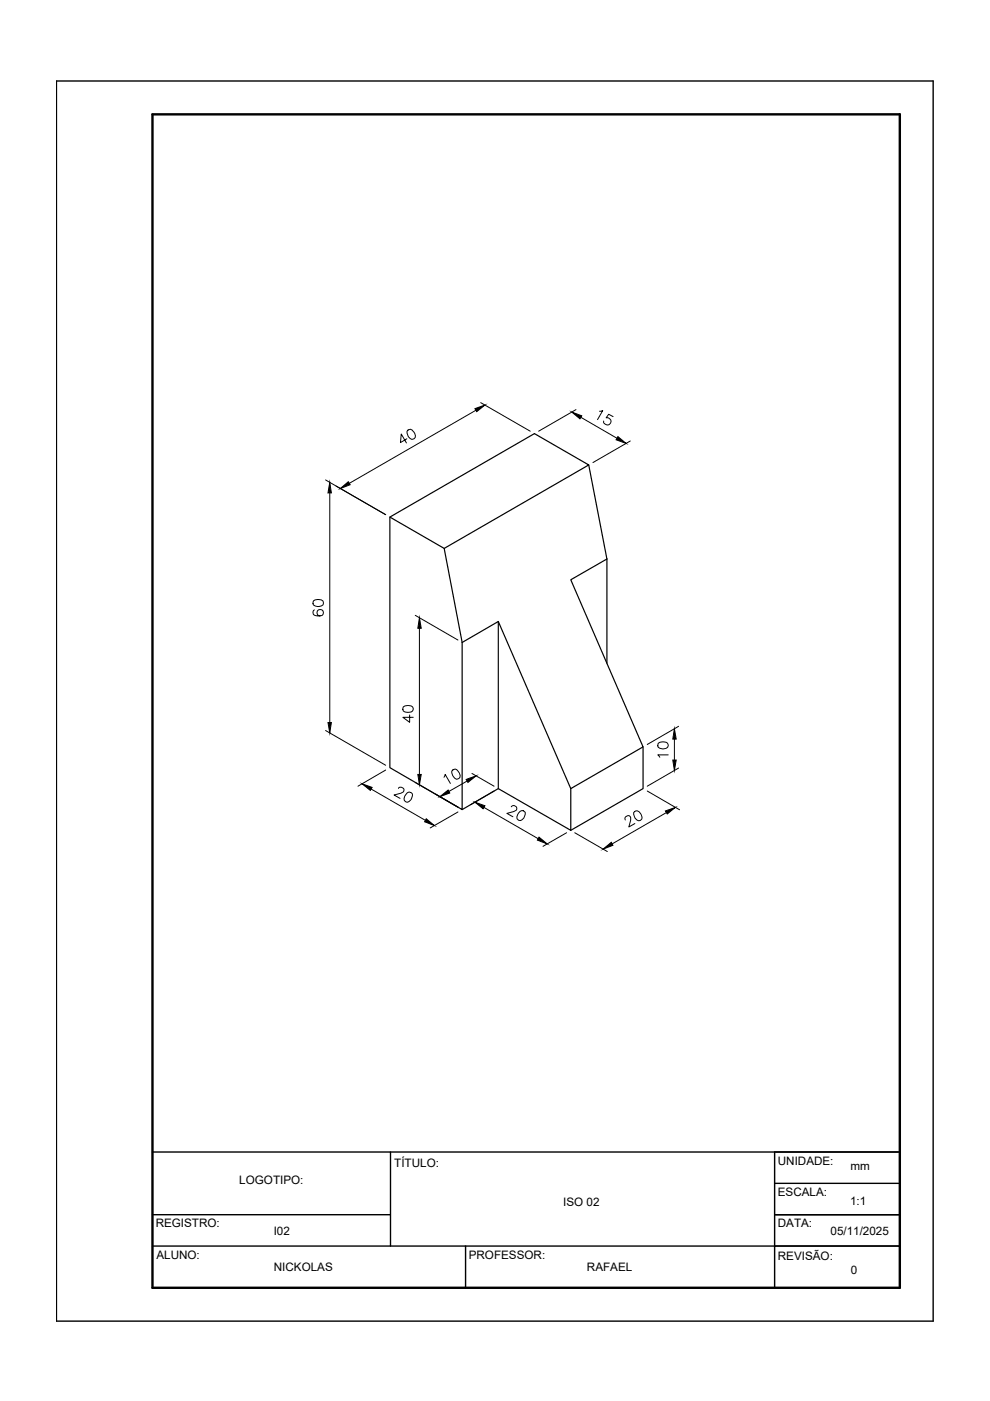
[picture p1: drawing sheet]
<svg xmlns="http://www.w3.org/2000/svg" width="210mm" height="297mm" viewBox="0 0 210 297" stroke-linecap="round" stroke-linejoin="round" font-family="sans-serif">
<!-- layer: CONTORNO 1 -->
<path d="M124.8 98.6l3.9 19.9M82.7 109.6l11.5 6.7 3.8 19.9M94.2 116.3l30.6-17.7-11.5-6.7-30.6 17.7v53.2l15.3 8.8v-35.4M128.7 118.5l-7.7 4.4 15.3 35.5-15.3 8.8M128.7 118.5v22.1M98 136.2l7.6-4.4 15.4 35.4M105.6 131.8v35.4M136.3 158.4v8.8l-15.3 8.9M121 167.2v8.9l-15.4-8.9-7.6 4.4" fill="none" stroke="#000" stroke-width=".25"/>
<!-- layer: COTA -->
<g fill="none" stroke="#000" stroke-width=".21">
<path d="M100.9 87l-26.8 15.5M101.9 85.4l10.5 6M122.1 86.9l-7.9 4.5M123.1 88.5l7.7 4.4M133.6 93.5l-7.9 4.6M69 101.8l12.8 7.3M69.9 104.5v48.7M88 130.5l9.1 5.2M88.9 133.2v31M69 154.9l12.8 7.3M143.9 154l-6.7 3.8M78.7 167.3l11.5 6.6"/>
<path d="M81.8 163.3l-5.9 3.4M88 165.9l9.1 5.2-4.7-2.7M97.1 172.2l-5.9 3.3M100.1 164l4.7 2.7M102.6 171.2l11.5 6.6M104.8 167.7l-5 2.9M120.1 176.6l-5 2.8M121.9 176.6l6.9 3.9M137.2 167.7l6.9 4M141.3 172.3l-11.5 6.6M143.9 162.8l-6.7 3.9"/>
</g>
<g fill="#000" stroke="#000" stroke-width=".21">
<path d="M100.7 86.6l2.1-.7-1.7 1.4zM121.2 87.4l2.1 .8-.3 .6zM131 92.6l1.7 1.4-2.1-.8zM69.9 102.3l.4 2.2h-.8zM72.2 103.6l1.7-1.5 .3 .7zM88.9 131l.4 2.2h-.7zM69.5 153.2h.8l-.4 2.2zM76.8 166.2l2.1 .7-.4 .7zM90.4 173.6l1.7 1.4-2.1-.8zM98.8 165.3l2.2-.8-1.8 1.4zM100.7 170.1l2.1 .7-.4 .7zM114.3 177.5l1.7 1.4-2.1-.8z"/>
<path d="M127.9 180l1.7-1.4 .3 .6zM141.1 171.9l2.1-.7-1.7 1.4z"/>
</g>
<!-- layer: CONTORNO 2 -->
<path d="M12 17.2h185.9v262.9h-185.9zM32.3 257.5h50.5M32.3 244.2h158.5M82.8 244.2v20M164.2 257.5h26.6M164.2 250.9h26.6M164.2 244.2v28.8M32.3 264.2h158.5M98.7 264.2v8.8" fill="none" stroke="#000" stroke-width=".3"/>
<!-- layer: CONTORNO 3 -->
<path d="M32.3 24.2h158.5v248.8h-158.5z" fill="none" stroke="#000" stroke-width=".51"/>
<g font-size="6.6">
<text x="88.9" y="95.2" transform="rotate(-90 88.9 95.2)">40</text>
<text x="125.6" y="91.4">15</text>
<text x="82.2" y="171.4">20</text>
<text x="106.2" y="175.3">20</text>
<text x="131.2" y="176.4">20</text>
</g>
<text font-size="6.2" x="92.8" y="167.2">10</text>
<g font-size="5.3">
<text x="69.5" y="131.9" transform="rotate(-90 69.5 131.9)">60</text>
<text x="88.5" y="154.5" transform="rotate(-90 88.5 154.5)">40</text>
<text x="142.5" y="161.9" transform="rotate(-90 142.5 161.9)">10</text>
</g>
<g font-size="2.5">
<text x="50.7" y="251">LOGOTIPO:</text>
<text x="83.6" y="247.4">TÍTULO:</text>
<text x="164.9" y="246.9">UNIDADE:</text>
<text x="180.3" y="248">mm</text>
<text x="119.4" y="255.7">ISO 02</text>
<text x="164.9" y="253.6">ESCALA:</text>
<text x="180.2" y="255.5">1:1</text>
<text x="33" y="260.3">REGISTRO:</text>
<text x="58" y="261.9">I02</text>
<text x="164.9" y="260.2">DATA:</text>
<text x="176.1" y="261.9">05/11/2025</text>
<text x="33.2" y="266.9">ALUNO:</text>
<text x="58.1" y="269.5">NICKOLAS</text>
<text x="99.4" y="266.9">PROFESSOR:</text>
<text x="124.4" y="269.5">RAFAEL</text>
<text x="164.9" y="267.2">REVISÃO:</text>
<text x="180.4" y="270">0</text>
</g>
</svg>
